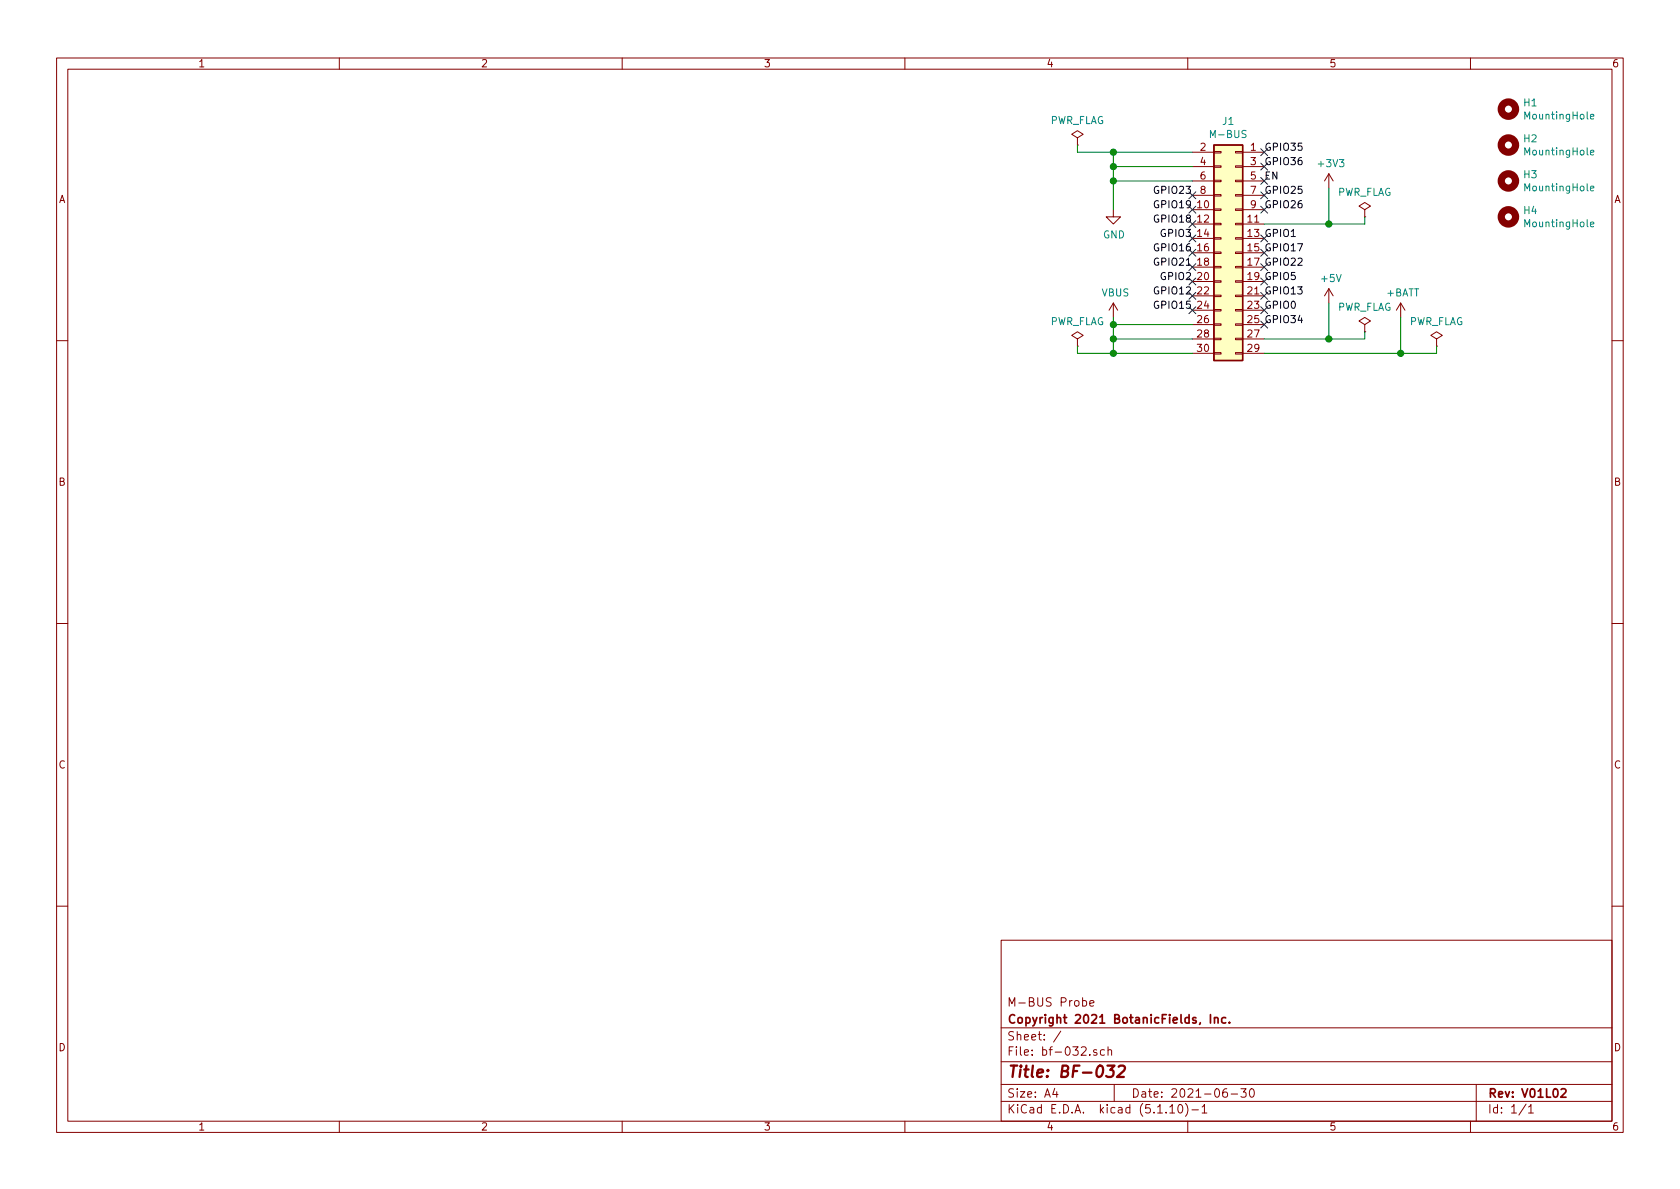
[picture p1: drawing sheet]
<svg xmlns="http://www.w3.org/2000/svg" width="297mm" height="210mm" viewBox="0 0 297 210" stroke-linecap="round" stroke-linejoin="round" font-family="sans-serif">
<g fill="none" stroke="#840000" stroke-width=".18">
<path d="M10 10.3h277v189.9h-277zM12 12.2h273v186.1h-273zM60 10.3v1.9M110 10.3v1.9M160 10.3v1.9M210 10.3v1.9M260 10.3v1.9M190.5 24.4l1-.7-1-.6-1 .6 1 .7v1.2M190.5 25.6h.1M196.8 37.1v1.2h1.3l-1.3 1.3-1.2-1.3h1.2M210.8 26.9h3.8M210.8 37.1h3.8"/>
<path d="M210.8 39.6h3.8M210.8 29.5h3.8M210.8 32h3.8M210.8 34.5h3.8M214.6 39.5h1.3v.2h-1.3zM214.6 37h1.3v.2h-1.3zM214.6 34.4h1.3v.3h-1.3zM214.6 31.9h1.3v.2h-1.3zM214.6 29.3h1.3v.3h-1.3zM214.6 26.8h1.3v.2h-1.3zM218.4 39.5h1.3v.2h-1.3zM218.4 37h1.3v.2h-1.3z"/>
<path d="M218.4 34.4h1.3v.3h-1.3zM218.4 31.9h1.3v.2h-1.3zM218.4 29.3h1.3v.3h-1.3zM218.4 26.8h1.3v.2h-1.3zM219.7 26.9h3.8M219.7 37.1h3.8M219.7 39.6h3.8M219.7 29.5h3.8M219.7 32h3.8M219.7 34.5h3.8M234.9 30.7v2.6M234.9 30.7l-.7 1.3"/>
<path d="M234.9 30.7l.8 1.3M241.3 37.1l1-.7-1-.6-1 .6 1 .7v1.2M241.3 38.3h.1M190.5 59.9l1-.6-1-.6-1 .6 1 .6v1.3M196.8 53.6l-.7 1.3M196.8 53.6v2.5M196.8 53.6l.8 1.3M210.8 42.2h3.8M210.8 44.7h3.8M210.8 47.2h3.8M210.8 49.8h3.8M210.8 52.3h3.8"/>
<path d="M210.8 54.9h3.8M210.8 57.4h3.8M210.8 59.9h3.8M214.6 49.7h1.3v.2h-1.3zM214.6 52.2h1.3v.2h-1.3zM214.6 54.7h1.3v.3h-1.3zM214.6 57.3h1.3v.2h-1.3zM214.6 59.8h1.3v.3h-1.3zM214.6 47.1h1.3v.3h-1.3zM214.6 42h1.3v.3h-1.3zM214.6 44.6h1.3v.2h-1.3zM218.4 49.7h1.3v.2h-1.3z"/>
<path d="M218.4 52.2h1.3v.2h-1.3zM218.4 54.7h1.3v.3h-1.3zM218.4 57.3h1.3v.2h-1.3zM218.4 59.8h1.3v.3h-1.3zM218.4 47.1h1.3v.3h-1.3zM218.4 42h1.3v.3h-1.3zM218.4 44.6h1.3v.2h-1.3zM219.7 42.2h3.8M219.7 44.7h3.8M219.7 47.2h3.8M219.7 49.8h3.8M219.7 52.3h3.8"/>
<path d="M219.7 54.9h3.8M219.7 57.4h3.8M219.7 59.9h3.8M234.9 51l-.7 1.3M234.9 51v2.6M234.9 51l.8 1.3M241.3 57.4l1-.6-1-.7-1 .7 1 .6v1.3M241.3 58.7h.1M247.6 53.6l-.7 1.3M247.6 53.6v2.5M247.6 53.6l.8 1.3M254 59.9l1-.6-1-.6-1 .6 1 .6v1.3"/>
<path d="M10 60.2h2M190.5 61.2h.1M210.8 62.5h3.8M214.6 62.4h1.3v.2h-1.3zM218.4 62.4h1.3v.2h-1.3zM219.7 62.5h3.8M254 61.2h.1M285 60.2h2M10 110.3h2M285 110.3h2M10 160.2h2M177 166.3h108v32h-108z"/>
<path d="M191.4 177l.4-.1 .3 .3-.1 .6-.2 .1-.4-.1M192.7 177.4l.7-.1-.1-.3-.4-.1-.2 .2 .1 .7h.5M285 160.2h2M60 198.3v1.9M110 198.3v1.9M160 198.3v1.9M177 194.8h108M177 191.8h108M177 187.8h108M177 181.8h108M186.5 192.5l-.4 1h1M186.8 193v1"/>
<path d="M187.6 182.3l-1.3 2M193.9 185.7l-.4-.1-.2 .2 .1 .2 .5 .2v.3h-.6M195.3 185.7l-.5-.1-.2 .3v.6l.2 .1 .5-.1M195.9 185.7l.2-.1 .4 .1v.9M195.9 185.1v1.5M197 191.8v3M206.8 195.8l.5-.5v1.5M206.8 196.8h.9M208.5 195.4l.1-.1a.8 .8 0 0 1 .5 .8 .8 .8 0 0 1-.5 .7 1 1 0 0 1-.1-1.4zM209.6 195.1a1.71 1.71 0 0 1 0 2.3M210 198.3v1.9M210.7 196.3h1.2"/>
<path d="M212.5 195.8l.5-.5v1.5M212.5 196.8h.9M216.9 192.5a.62 .62 0 0 0-.7 .7l.1 .7 .2 .1 .5-.1v-.5l-.1-.2-.4-.1-.3 .3M217.7 193.5h1.1M219.4 192.5h.9l-.5 .6 .5 .1v.7l-.3 .1-.6-.1M221.1 192.6l.2-.1a.8 .8 0 0 1 .5 .8 .8 .8 0 0 1-.5 .7 1 1 0 0 1-.2-1.4zM260 198.3v1.9M261 191.8v6.5M269.8 195.2l-1.2 2M270.3 195.8l.4-.5v1.5M270.3 196.8h.8"/>
</g>
<path d="M214 179.4v1.5M214.7 179.9v1M214.7 180.1l.2-.2 .4 .1 .1 .9M216.7 180l-.4-.1-.3 .3 .1 .6 .2 .1 .4-.1M217.4 180.8v.1M276 192.7l.2-.2h.4l.2 .2 .1 .3-1 1h1" fill="none" stroke="#840000" stroke-width=".3"/>
<path d="M195.8 188.4h1.3l-.8 .8a.48 .48 0 0 1 .6 .4l-.1 .5-.2 .2-.7 .1-.3-.1M197.8 188.6l.3-.2h.5a.43 .43 0 0 1 .3 .6l-.1 .3-1.3 1.1h1.2" fill="none" stroke="#840000" stroke-width=".41"/>
<path d="M214.6 25.6h5.1v38.1h-5.1z" fill="#ffffc2" stroke="#ffffc2" stroke-width=".18"/>
<path d="M214.6 25.6h5.1v38.1h-5.1z" fill="none" stroke="#840000" stroke-width=".25"/>
<g fill="none" stroke="#840000" stroke-width="1.3">
<circle cx="266.7" cy="19.3" r="1.27"/>
<circle cx="266.7" cy="25.6" r="1.27"/>
<circle cx="266.7" cy="32" r="1.27"/>
<circle cx="266.7" cy="38.3" r="1.27"/>
</g>
<path d="M281.2 39.7l.6-.1v-.3h-.4l-.2 .1 .1 .7h.5M281.2 33.3l.6-.1v-.2l-.4-.1-.2 .2 .1 .6h.5M281.2 27l.6-.1v-.3h-.4l-.2 .1 .1 .7h.5M281.2 20.6l.6-.1v-.2l-.4-.1-.2 .2 .1 .6h.5" fill="none" stroke="#008484" stroke-width=".18"/>
<g fill="none" stroke="#008400" stroke-width=".18">
<path d="M190.5 25.6v1.3h20.3M196.8 26.9v10.2M196.8 29.5h14M196.8 32h14M234.9 33.3v6.3M241.3 38.3v1.3h-17.8M196.8 56.1v6.4M196.8 57.4h14M196.8 59.9h14M234.9 53.6v6.3M241.3 58.7v1.2h-17.8M247.6 56.1v6.4"/>
<path d="M190.5 61.2v1.3h20.3M254 61.2v1.3h-30.5"/>
</g>
<g fill="#008400" stroke="#008400" stroke-width=".25">
<circle cx="196.9" cy="29.5" r=".51"/>
<circle cx="235" cy="39.6" r=".51"/>
<circle cx="235" cy="59.9" r=".51"/>
<circle cx="247.7" cy="62.5" r=".51"/>
<circle cx="196.9" cy="62.5" r=".51"/>
<circle cx="196.9" cy="59.9" r=".51"/>
<circle cx="196.9" cy="57.4" r=".51"/>
<circle cx="196.9" cy="32" r=".51"/>
<circle cx="196.9" cy="26.9" r=".51"/>
</g>
<g fill="none" stroke="#000084" stroke-width=".18">
<path d="M210.2 39l1.2 1.2M210.2 36.5l1.2 1.2M210.2 33.9l1.2 1.2M211.4 39l-1.2 1.2M211.4 36.5l-1.2 1.2M211.4 33.9l-1.2 1.2M222.9 36.5l1.2 1.2M222.9 33.9l1.2 1.2M222.9 31.4l1.2 1.2M222.9 28.8l1.2 1.3M222.9 26.3l1.2 1.2M224.1 36.5l-1.2 1.2"/>
<path d="M224.1 33.9l-1.2 1.2M224.1 31.4l-1.2 1.2M224.1 28.8l-1.2 1.3M224.1 26.3l-1.2 1.2M210.2 49.2l1.2 1.2M210.2 41.5l1.2 1.3M210.2 54.2l1.2 1.3M210.2 51.7l1.2 1.2M210.2 46.6l1.2 1.2M210.2 44.1l1.2 1.2M211.4 49.2l-1.2 1.2M211.4 54.2l-1.2 1.3"/>
<path d="M211.4 46.6l-1.2 1.2M211.4 44.1l-1.2 1.2M211.4 51.7l-1.2 1.2M211.4 41.5l-1.2 1.3M222.9 56.8l1.2 1.2M222.9 54.2l1.2 1.3M222.9 51.7l1.2 1.2M222.9 49.2l1.2 1.2M222.9 46.6l1.2 1.2M222.9 44.1l1.2 1.2M222.9 41.5l1.2 1.3M224.1 56.8l-1.2 1.2"/>
<path d="M224.1 54.2l-1.2 1.3M224.1 51.7l-1.2 1.2M224.1 49.2l-1.2 1.2M224.1 46.6l-1.2 1.2M224.1 44.1l-1.2 1.2M224.1 41.5l-1.2 1.3"/>
</g>
<text font-size="2.8" fill="#840000" x="178" y="190.5">Title: BF-032</text>
<g font-size="2.1" fill="#840000">
<text x="178" y="178">M-BUS Probe</text>
<text x="178" y="184">Sheet: /</text>
<text x="178" y="181">Copyright 2021 BotanicFields, Inc.</text>
<text x="178" y="186.7">File: bf-032.sch</text>
<text x="178" y="196.9">KiCad E.D.A. kicad (5.1.10)-1</text>
<text x="178" y="194.1">Size: A4</text>
<text x="200" y="194.1">Date: 2021-06-30</text>
<text x="263" y="194.1">Rev: V01L02</text>
<text x="263" y="196.9">Id: 1/1</text>
</g>
<g font-size="1.8" fill="#840000">
<text x="35" y="11.9">1</text>
<text x="85" y="11.9">2</text>
<text x="135" y="11.9">3</text>
<text x="185" y="11.9">4</text>
<text x="235" y="11.9">5</text>
<text x="285" y="11.9">6</text>
<text x="212.2" y="26.7">2</text>
<text x="212.2" y="29.2">4</text>
<text x="221.1" y="26.7">1</text>
<text x="221.1" y="29.2">3</text>
<text x="10.4" y="35.9">A</text>
<text x="212.2" y="31.7">6</text>
<text x="212.2" y="34.3">8</text>
<text x="221.1" y="31.7">5</text>
<text x="221.1" y="34.3">7</text>
<text x="285.4" y="35.9">A</text>
<text x="211.8" y="36.8">10</text>
<text x="211.8" y="39.4">12</text>
<text x="211.8" y="41.9">14</text>
<text x="220.6" y="39.4">11</text>
<text x="221.1" y="36.8">9</text>
<text x="211.8" y="44.4">16</text>
<text x="211.8" y="47">18</text>
<text x="211.8" y="49.5">20</text>
<text x="211.8" y="52.1">22</text>
<text x="211.8" y="54.6">24</text>
<text x="211.8" y="57.1">26</text>
<text x="211.8" y="59.7">28</text>
<text x="220.6" y="59.7">27</text>
<text x="211.8" y="62.2">30</text>
<text x="220.6" y="62.2">29</text>
<text x="10.4" y="85.9">B</text>
<text x="285.4" y="85.9">B</text>
<text x="10.4" y="135.9">C</text>
<text x="285.4" y="135.9">C</text>
<text x="10.4" y="185.9">D</text>
<text x="285.4" y="185.9">D</text>
<text x="35" y="199.9">1</text>
<text x="85" y="199.9">2</text>
<text x="135" y="199.9">3</text>
<text x="185" y="199.9">4</text>
<text x="235" y="199.9">5</text>
<text x="285" y="199.9">6</text>
</g>
<g font-size="1.8" fill="#008484">
<text x="185.5" y="21.9">PWR_FLAG</text>
<text x="216.2" y="22.1">J1</text>
<text x="269.5" y="18.8">H1</text>
<text x="269.8" y="21.1">MountingHole</text>
<text x="214.2" y="24.4">M-BUS</text>
<text x="233.2" y="29.6">+3V3</text>
<text x="269.5" y="25.2">H2</text>
<text x="269.8" y="27.5">MountingHole</text>
<text x="236.3" y="34.6">PWR_FLAG</text>
<text x="269.5" y="31.5">H3</text>
<text x="269.8" y="33.8">MountingHole</text>
<text x="269.5" y="37.9">H4</text>
<text x="269.8" y="40.2">MountingHole</text>
<text x="195" y="42.2">GND</text>
<text x="194.8" y="52.4">VBUS</text>
<text x="233.7" y="49.9">+5V</text>
<text x="245.2" y="52.4">+BATT</text>
<text x="185.5" y="57.5">PWR_FLAG</text>
<text x="236.3" y="55">PWR_FLAG</text>
<text x="249" y="57.5">PWR_FLAG</text>
</g>
<g font-size="1.8">
<text x="223.5" y="26.7">GPIO35</text>
<text x="223.5" y="29.2">GPIO36</text>
<text x="204.4" y="34.3">GPIO23</text>
<text x="223.5" y="34.3">GPIO25</text>
<text x="223.5" y="31.7">EN</text>
<text x="204.4" y="39.4">GPIO18</text>
<text x="204.4" y="36.8">GPIO19</text>
<text x="205.4" y="41.9">GPIO3</text>
<text x="220.6" y="41.9">13 GPIO1</text>
<text x="223.5" y="36.8">GPIO26</text>
<text x="204.4" y="44.4">GPIO16</text>
<text x="204.4" y="47">GPIO21</text>
<text x="220.6" y="44.4">15 GPIO17</text>
<text x="220.6" y="47">17 GPIO22</text>
<text x="204.4" y="52.1">GPIO12</text>
<text x="205.4" y="49.5">GPIO2</text>
<text x="220.6" y="49.5">19 GPIO5</text>
<text x="220.6" y="52.1">21 GPIO13</text>
<text x="204.4" y="54.6">GPIO15</text>
<text x="220.6" y="54.6">23 GPIO0</text>
<text x="220.6" y="57.1">25 GPIO34</text>
</g>
</svg>
